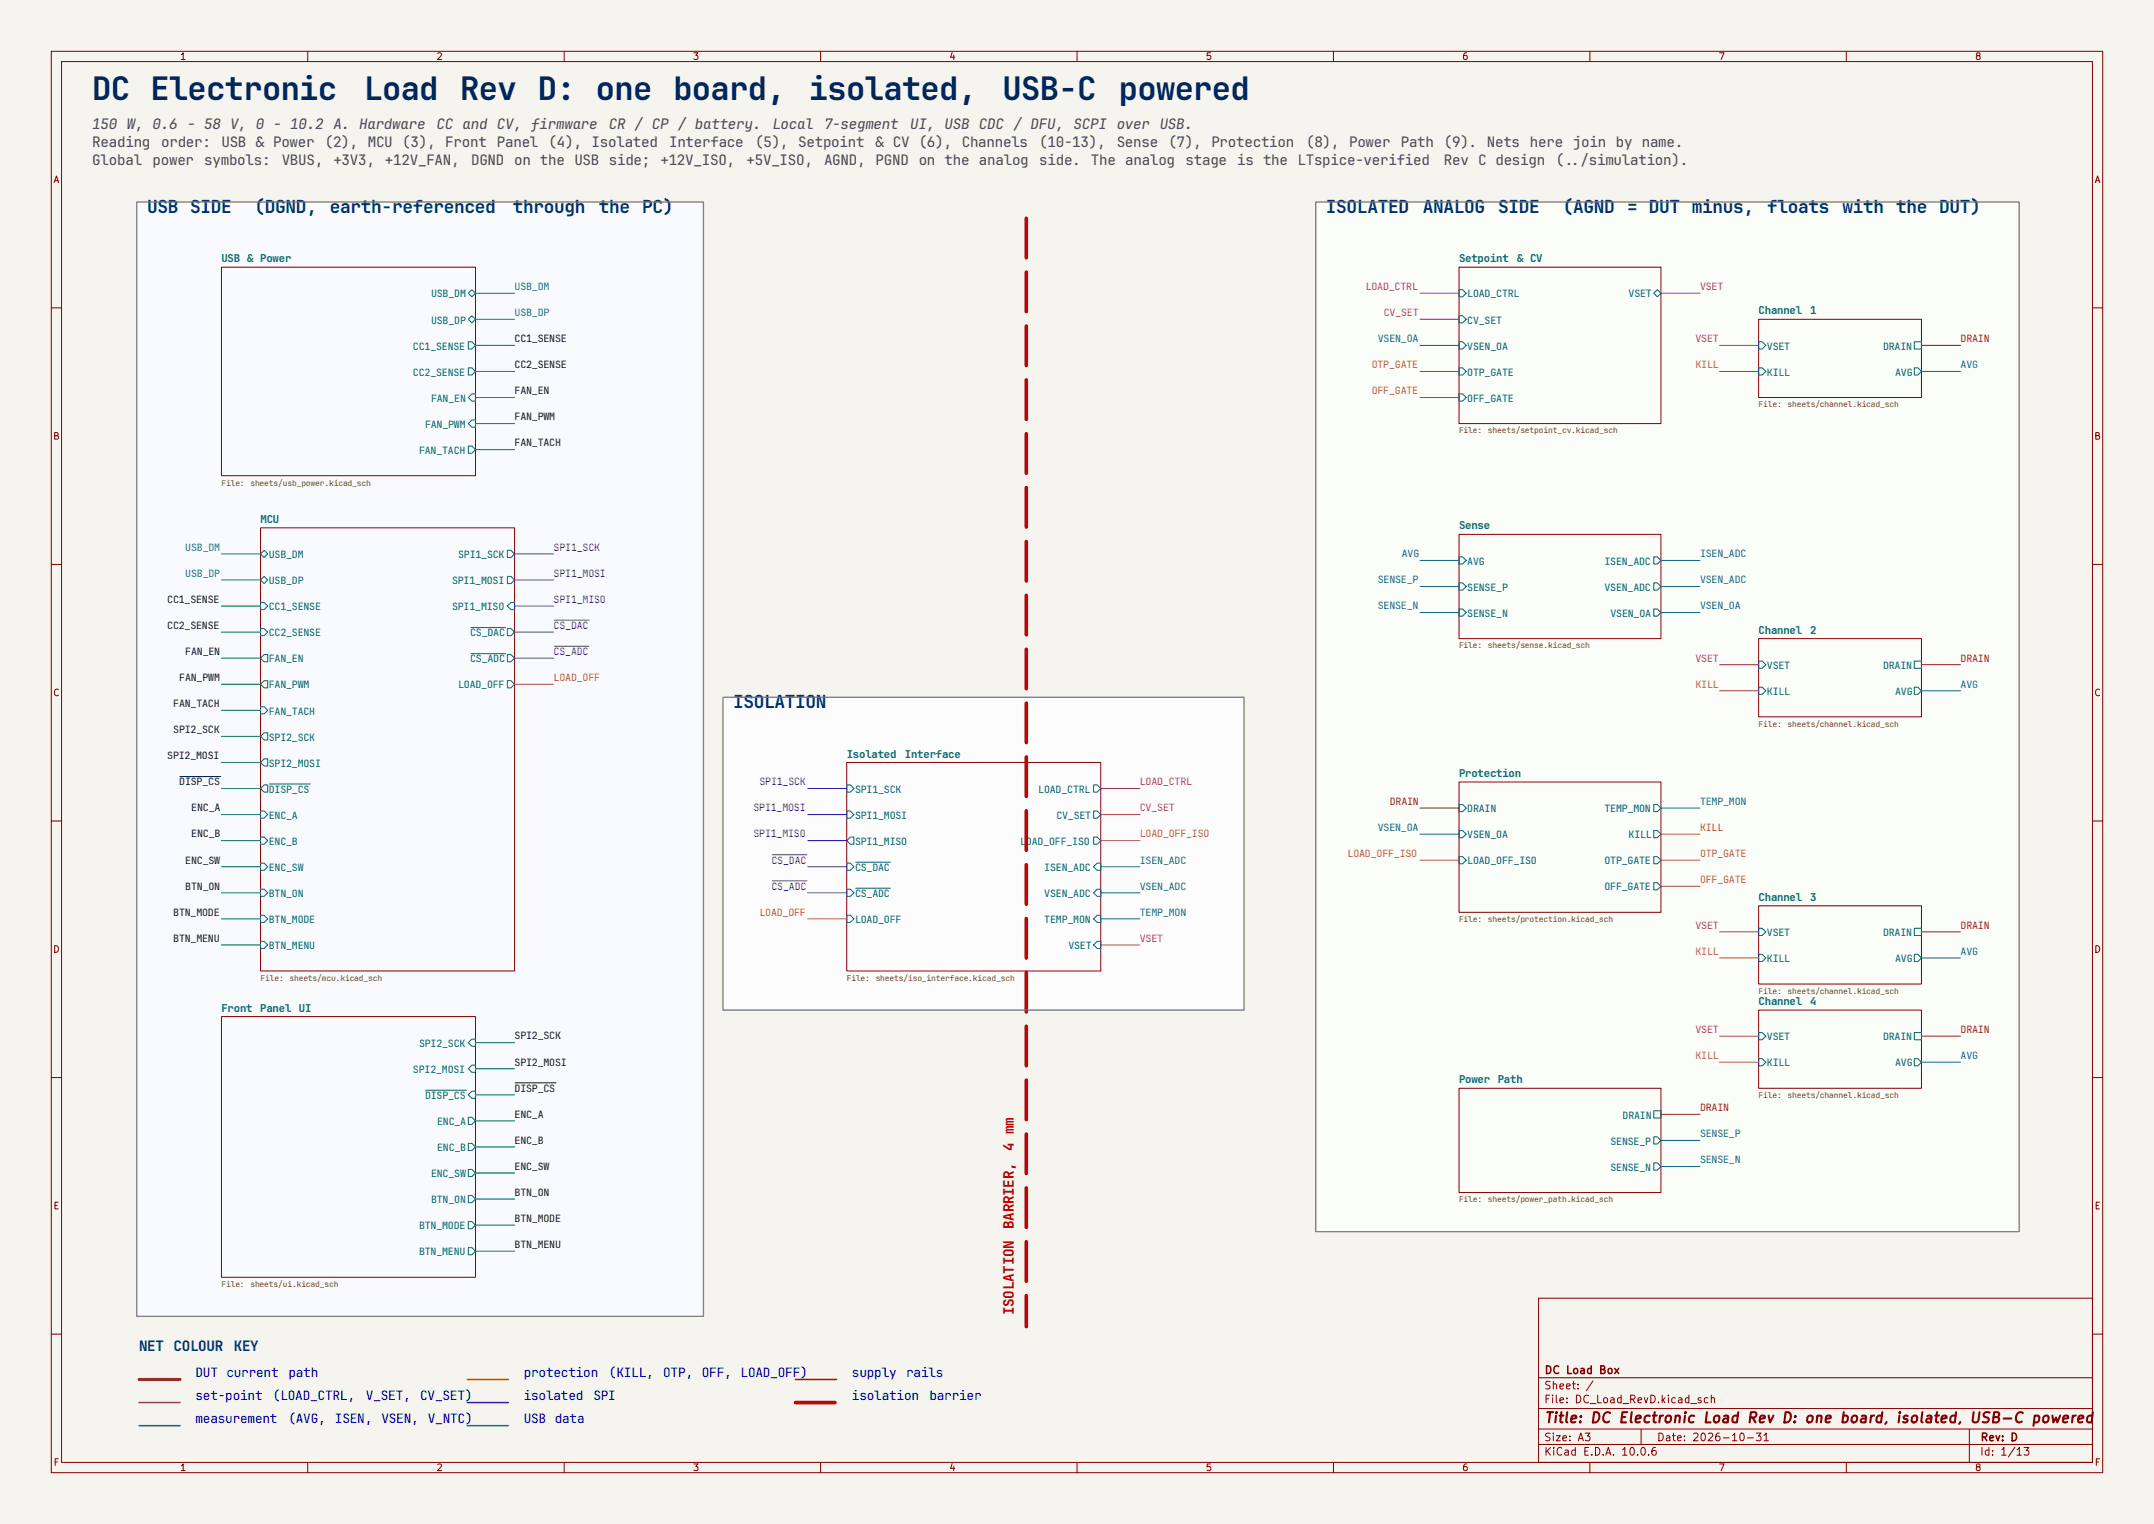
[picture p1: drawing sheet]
(kicad_sch
 (version 20260306)
 (generator "eeschema")
 (generator_version "10.0")
 (paper "A3")
 (title_block
  (title "DC Electronic Load Rev D: one board, isolated, USB-C powered")
  (date "2026-10-31")
  (rev "D")
  (company "DC Load Box"))
 (lib_symbols)
 (wire
  (pts (xy 92.71 57.15) (xy 100.33 57.15))
  (stroke (width 0) (type default) (color 0 140 140 1)))
 (wire
  (pts (xy 92.71 62.23) (xy 100.33 62.23))
  (stroke (width 0) (type default) (color 0 140 140 1)))
 (wire
  (pts (xy 92.71 67.31) (xy 100.33 67.31))
  (stroke (width 0) (type default)))
 (wire
  (pts (xy 92.71 72.39) (xy 100.33 72.39))
  (stroke (width 0) (type default)))
 (wire
  (pts (xy 92.71 77.47) (xy 100.33 77.47))
  (stroke (width 0) (type default)))
 (wire
  (pts (xy 92.71 82.55) (xy 100.33 82.55))
  (stroke (width 0) (type default)))
 (wire
  (pts (xy 92.71 87.63) (xy 100.33 87.63))
  (stroke (width 0) (type default)))
 (wire
  (pts (xy 50.8 107.95) (xy 43.18 107.95))
  (stroke (width 0) (type default) (color 0 140 140 1)))
 (wire
  (pts (xy 50.8 113.03) (xy 43.18 113.03))
  (stroke (width 0) (type default) (color 0 140 140 1)))
 (wire
  (pts (xy 50.8 118.11) (xy 43.18 118.11))
  (stroke (width 0) (type default)))
 (wire
  (pts (xy 50.8 123.19) (xy 43.18 123.19))
  (stroke (width 0) (type default)))
 (wire
  (pts (xy 50.8 128.27) (xy 43.18 128.27))
  (stroke (width 0) (type default)))
 (wire
  (pts (xy 50.8 133.35) (xy 43.18 133.35))
  (stroke (width 0) (type default)))
 (wire
  (pts (xy 50.8 138.43) (xy 43.18 138.43))
  (stroke (width 0) (type default)))
 (wire
  (pts (xy 50.8 143.51) (xy 43.18 143.51))
  (stroke (width 0) (type default)))
 (wire
  (pts (xy 50.8 148.59) (xy 43.18 148.59))
  (stroke (width 0) (type default)))
 (wire
  (pts (xy 50.8 153.67) (xy 43.18 153.67))
  (stroke (width 0) (type default)))
 (wire
  (pts (xy 50.8 158.75) (xy 43.18 158.75))
  (stroke (width 0) (type default)))
 (wire
  (pts (xy 50.8 163.83) (xy 43.18 163.83))
  (stroke (width 0) (type default)))
 (wire
  (pts (xy 50.8 168.91) (xy 43.18 168.91))
  (stroke (width 0) (type default)))
 (wire
  (pts (xy 50.8 173.99) (xy 43.18 173.99))
  (stroke (width 0) (type default)))
 (wire
  (pts (xy 50.8 179.07) (xy 43.18 179.07))
  (stroke (width 0) (type default)))
 (wire
  (pts (xy 50.8 184.15) (xy 43.18 184.15))
  (stroke (width 0) (type default)))
 (wire
  (pts (xy 100.33 107.95) (xy 107.95 107.95))
  (stroke (width 0) (type default) (color 110 0 180 1)))
 (wire
  (pts (xy 100.33 113.03) (xy 107.95 113.03))
  (stroke (width 0) (type default) (color 110 0 180 1)))
 (wire
  (pts (xy 100.33 118.11) (xy 107.95 118.11))
  (stroke (width 0) (type default) (color 110 0 180 1)))
 (wire
  (pts (xy 100.33 123.19) (xy 107.95 123.19))
  (stroke (width 0) (type default) (color 110 0 180 1)))
 (wire
  (pts (xy 100.33 128.27) (xy 107.95 128.27))
  (stroke (width 0) (type default) (color 110 0 180 1)))
 (wire
  (pts (xy 100.33 133.35) (xy 107.95 133.35))
  (stroke (width 0) (type default) (color 220 110 0 1)))
 (wire
  (pts (xy 92.71 203.2) (xy 100.33 203.2))
  (stroke (width 0) (type default)))
 (wire
  (pts (xy 92.71 208.28) (xy 100.33 208.28))
  (stroke (width 0) (type default)))
 (wire
  (pts (xy 92.71 213.36) (xy 100.33 213.36))
  (stroke (width 0) (type default)))
 (wire
  (pts (xy 92.71 218.44) (xy 100.33 218.44))
  (stroke (width 0) (type default)))
 (wire
  (pts (xy 92.71 223.52) (xy 100.33 223.52))
  (stroke (width 0) (type default)))
 (wire
  (pts (xy 92.71 228.6) (xy 100.33 228.6))
  (stroke (width 0) (type default)))
 (wire
  (pts (xy 92.71 233.68) (xy 100.33 233.68))
  (stroke (width 0) (type default)))
 (wire
  (pts (xy 92.71 238.76) (xy 100.33 238.76))
  (stroke (width 0) (type default)))
 (wire
  (pts (xy 92.71 243.84) (xy 100.33 243.84))
  (stroke (width 0) (type default)))
 (wire
  (pts (xy 165.1 153.67) (xy 157.48 153.67))
  (stroke (width 0) (type default) (color 110 0 180 1)))
 (wire
  (pts (xy 165.1 158.75) (xy 157.48 158.75))
  (stroke (width 0) (type default) (color 110 0 180 1)))
 (wire
  (pts (xy 165.1 163.83) (xy 157.48 163.83))
  (stroke (width 0) (type default) (color 110 0 180 1)))
 (wire
  (pts (xy 165.1 168.91) (xy 157.48 168.91))
  (stroke (width 0) (type default) (color 110 0 180 1)))
 (wire
  (pts (xy 165.1 173.99) (xy 157.48 173.99))
  (stroke (width 0) (type default) (color 110 0 180 1)))
 (wire
  (pts (xy 165.1 179.07) (xy 157.48 179.07))
  (stroke (width 0) (type default) (color 220 110 0 1)))
 (wire
  (pts (xy 214.63 153.67) (xy 222.25 153.67))
  (stroke (width 0) (type default) (color 170 0 170 1)))
 (wire
  (pts (xy 214.63 158.75) (xy 222.25 158.75))
  (stroke (width 0) (type default) (color 170 0 170 1)))
 (wire
  (pts (xy 214.63 163.83) (xy 222.25 163.83))
  (stroke (width 0) (type default) (color 220 110 0 1)))
 (wire
  (pts (xy 214.63 168.91) (xy 222.25 168.91))
  (stroke (width 0) (type default) (color 0 80 200 1)))
 (wire
  (pts (xy 214.63 173.99) (xy 222.25 173.99))
  (stroke (width 0) (type default) (color 0 80 200 1)))
 (wire
  (pts (xy 214.63 179.07) (xy 222.25 179.07))
  (stroke (width 0) (type default) (color 0 80 200 1)))
 (wire
  (pts (xy 214.63 184.15) (xy 222.25 184.15))
  (stroke (width 0) (type default) (color 170 0 170 1)))
 (wire
  (pts (xy 284.48 57.15) (xy 276.86 57.15))
  (stroke (width 0) (type default) (color 170 0 170 1)))
 (wire
  (pts (xy 284.48 62.23) (xy 276.86 62.23))
  (stroke (width 0) (type default) (color 170 0 170 1)))
 (wire
  (pts (xy 284.48 67.31) (xy 276.86 67.31))
  (stroke (width 0) (type default) (color 0 80 200 1)))
 (wire
  (pts (xy 284.48 72.39) (xy 276.86 72.39))
  (stroke (width 0) (type default) (color 220 110 0 1)))
 (wire
  (pts (xy 284.48 77.47) (xy 276.86 77.47))
  (stroke (width 0) (type default) (color 220 110 0 1)))
 (wire
  (pts (xy 323.85 57.15) (xy 331.47 57.15))
  (stroke (width 0) (type default) (color 170 0 170 1)))
 (wire
  (pts (xy 284.48 109.22) (xy 276.86 109.22))
  (stroke (width 0) (type default) (color 0 80 200 1)))
 (wire
  (pts (xy 284.48 114.3) (xy 276.86 114.3))
  (stroke (width 0) (type default) (color 0 80 200 1)))
 (wire
  (pts (xy 284.48 119.38) (xy 276.86 119.38))
  (stroke (width 0) (type default) (color 0 80 200 1)))
 (wire
  (pts (xy 323.85 109.22) (xy 331.47 109.22))
  (stroke (width 0) (type default) (color 0 80 200 1)))
 (wire
  (pts (xy 323.85 114.3) (xy 331.47 114.3))
  (stroke (width 0) (type default) (color 0 80 200 1)))
 (wire
  (pts (xy 323.85 119.38) (xy 331.47 119.38))
  (stroke (width 0) (type default) (color 0 80 200 1)))
 (wire
  (pts (xy 284.48 157.48) (xy 276.86 157.48))
  (stroke (width 0) (type default) (color 140 70 0 1)))
 (wire
  (pts (xy 284.48 162.56) (xy 276.86 162.56))
  (stroke (width 0) (type default) (color 0 80 200 1)))
 (wire
  (pts (xy 284.48 167.64) (xy 276.86 167.64))
  (stroke (width 0) (type default) (color 220 110 0 1)))
 (wire
  (pts (xy 323.85 157.48) (xy 331.47 157.48))
  (stroke (width 0) (type default) (color 0 80 200 1)))
 (wire
  (pts (xy 323.85 162.56) (xy 331.47 162.56))
  (stroke (width 0) (type default) (color 220 110 0 1)))
 (wire
  (pts (xy 323.85 167.64) (xy 331.47 167.64))
  (stroke (width 0) (type default) (color 220 110 0 1)))
 (wire
  (pts (xy 323.85 172.72) (xy 331.47 172.72))
  (stroke (width 0) (type default) (color 220 110 0 1)))
 (wire
  (pts (xy 323.85 217.17) (xy 331.47 217.17))
  (stroke (width 0) (type default) (color 140 70 0 1)))
 (wire
  (pts (xy 323.85 222.25) (xy 331.47 222.25))
  (stroke (width 0) (type default) (color 0 80 200 1)))
 (wire
  (pts (xy 323.85 227.33) (xy 331.47 227.33))
  (stroke (width 0) (type default) (color 0 80 200 1)))
 (wire
  (pts (xy 342.9 67.31) (xy 335.28 67.31))
  (stroke (width 0) (type default) (color 170 0 170 1)))
 (wire
  (pts (xy 342.9 72.39) (xy 335.28 72.39))
  (stroke (width 0) (type default) (color 220 110 0 1)))
 (wire
  (pts (xy 374.65 67.31) (xy 382.27 67.31))
  (stroke (width 0) (type default) (color 140 70 0 1)))
 (wire
  (pts (xy 374.65 72.39) (xy 382.27 72.39))
  (stroke (width 0) (type default) (color 0 80 200 1)))
 (wire
  (pts (xy 342.9 129.54) (xy 335.28 129.54))
  (stroke (width 0) (type default) (color 170 0 170 1)))
 (wire
  (pts (xy 342.9 134.62) (xy 335.28 134.62))
  (stroke (width 0) (type default) (color 220 110 0 1)))
 (wire
  (pts (xy 374.65 129.54) (xy 382.27 129.54))
  (stroke (width 0) (type default) (color 140 70 0 1)))
 (wire
  (pts (xy 374.65 134.62) (xy 382.27 134.62))
  (stroke (width 0) (type default) (color 0 80 200 1)))
 (wire
  (pts (xy 342.9 181.61) (xy 335.28 181.61))
  (stroke (width 0) (type default) (color 170 0 170 1)))
 (wire
  (pts (xy 342.9 186.69) (xy 335.28 186.69))
  (stroke (width 0) (type default) (color 220 110 0 1)))
 (wire
  (pts (xy 374.65 181.61) (xy 382.27 181.61))
  (stroke (width 0) (type default) (color 140 70 0 1)))
 (wire
  (pts (xy 374.65 186.69) (xy 382.27 186.69))
  (stroke (width 0) (type default) (color 0 80 200 1)))
 (wire
  (pts (xy 342.9 201.93) (xy 335.28 201.93))
  (stroke (width 0) (type default) (color 170 0 170 1)))
 (wire
  (pts (xy 342.9 207.01) (xy 335.28 207.01))
  (stroke (width 0) (type default) (color 220 110 0 1)))
 (wire
  (pts (xy 374.65 201.93) (xy 382.27 201.93))
  (stroke (width 0) (type default) (color 140 70 0 1)))
 (wire
  (pts (xy 374.65 207.01) (xy 382.27 207.01))
  (stroke (width 0) (type default) (color 0 80 200 1)))
 (polyline
  (pts (xy 200.11 42.54) (xy 200.11 258.54))
  (stroke (width 0.7) (type dash) (color 200 0 0 1)))
 (polyline
  (pts (xy 27.11 268.84) (xy 35.11 268.84))
  (stroke (width 0.6) (type solid) (color 140 70 0 1)))
 (polyline
  (pts (xy 27.11 273.34) (xy 35.11 273.34))
  (stroke (width 0.3) (type solid) (color 170 0 170 1)))
 (polyline
  (pts (xy 27.11 277.84) (xy 35.11 277.84))
  (stroke (width 0.3) (type solid) (color 0 80 200 1)))
 (polyline
  (pts (xy 91.11 268.84) (xy 99.11 268.84))
  (stroke (width 0.3) (type solid) (color 220 110 0 1)))
 (polyline
  (pts (xy 91.11 273.34) (xy 99.11 273.34))
  (stroke (width 0.3) (type solid) (color 110 0 180 1)))
 (polyline
  (pts (xy 91.11 277.84) (xy 99.11 277.84))
  (stroke (width 0.3) (type solid) (color 0 140 140 1)))
 (polyline
  (pts (xy 155.11 268.84) (xy 163.11 268.84))
  (stroke (width 0.3) (type solid) (color 190 0 0 1)))
 (polyline
  (pts (xy 155.11 273.34) (xy 163.11 273.34))
  (stroke (width 0.7) (type dash) (color 200 0 0 1)))
 (rectangle
  (start 26.67 39.37)
  (end 137.16 256.54)
  (stroke (width 0.25) (type solid) (color 120 120 120 1))
  (fill (type color) (color 235 242 252 0.35)))
 (rectangle
  (start 140.97 135.89)
  (end 242.57 196.85)
  (stroke (width 0.25) (type solid) (color 120 120 120 1))
  (fill (type color) (color 245 245 245 0.35)))
 (rectangle
  (start 256.54 39.37)
  (end 393.7 240.03)
  (stroke (width 0.25) (type solid) (color 120 120 120 1))
  (fill (type color) (color 240 250 236 0.35)))
 (text "DC Electronic Load Rev D: one board, isolated, USB-C powered"
  (exclude_from_sim no)
  (at 18.0 22.0 0)
  (effects (font
    (face "JetBrains Mono") (size 4.5 4.5)
    (bold yes) (color 0 40 90 1)) (justify left bottom)))
 (text "150 W, 0.6 - 58 V, 0 - 10.2 A. Hardware CC and CV, firmware CR / CP / battery. Local 7-segment UI, USB CDC / DFU, SCPI over USB."
  (exclude_from_sim no)
  (at 18.0 26.5 0)
  (effects (font
    (face "JetBrains Mono") (size 2.0 2.0)
    (italic yes) (color 70 70 70 1)) (justify left bottom)))
 (text "Reading order: USB & Power (2), MCU (3), Front Panel (4), Isolated Interface (5), Setpoint & CV (6), Channels (10-13), Sense (7), Protection (8), Power Path (9). Nets here join by name."
  (exclude_from_sim no)
  (at 18.0 30.0 0)
  (effects (font
    (face "JetBrains Mono") (size 2.0 2.0) (color 70 70 70 1)) (justify left bottom)))
 (text "Global power symbols: VBUS, +3V3, +12V_FAN, DGND on the USB side; +12V_ISO, +5V_ISO, AGND, PGND on the analog side. The analog stage is the LTspice-verified Rev C design (../simulation)."
  (exclude_from_sim no)
  (at 18.0 33.5 0)
  (effects (font
    (face "JetBrains Mono") (size 2.0 2.0) (color 70 70 70 1)) (justify left bottom)))
 (text "USB SIDE  (DGND, earth-referenced through the PC)"
  (exclude_from_sim no)
  (at 28.67 42.97 0)
  (effects (font
    (face "JetBrains Mono") (size 2.5 2.5)
    (bold yes) (color 0 50 120 1)) (justify left bottom)))
 (text "ISOLATION"
  (exclude_from_sim no)
  (at 142.97 139.49 0)
  (effects (font
    (face "JetBrains Mono") (size 2.5 2.5)
    (bold yes) (color 0 50 120 1)) (justify left bottom)))
 (text "ISOLATION BARRIER, 4 mm"
  (exclude_from_sim no)
  (at 198.71 256.54 90)
  (effects (font
    (face "JetBrains Mono") (size 2.0 2.0)
    (bold yes) (color 200 0 0 1)) (justify left bottom)))
 (text "ISOLATED ANALOG SIDE  (AGND = DUT minus, floats with the DUT)"
  (exclude_from_sim no)
  (at 258.54 42.97 0)
  (effects (font
    (face "JetBrains Mono") (size 2.5 2.5)
    (bold yes) (color 0 50 120 1)) (justify left bottom)))
 (text "NET COLOUR KEY"
  (exclude_from_sim no)
  (at 27.11 264.54 0)
  (effects (font
    (face "JetBrains Mono") (size 2.0 2.0)
    (bold yes) (color 0 50 120 1)) (justify left bottom)))
 (text "DUT current path"
  (exclude_from_sim no)
  (at 38.11 269.54 0)
  (effects (font
    (face "JetBrains Mono") (size 1.8 1.8)) (justify left bottom)))
 (text "set-point (LOAD_CTRL, V_SET, CV_SET)"
  (exclude_from_sim no)
  (at 38.11 274.04 0)
  (effects (font
    (face "JetBrains Mono") (size 1.8 1.8)) (justify left bottom)))
 (text "measurement (AVG, ISEN, VSEN, V_NTC)"
  (exclude_from_sim no)
  (at 38.11 278.54 0)
  (effects (font
    (face "JetBrains Mono") (size 1.8 1.8)) (justify left bottom)))
 (text "protection (KILL, OTP, OFF, LOAD_OFF)"
  (exclude_from_sim no)
  (at 102.11 269.54 0)
  (effects (font
    (face "JetBrains Mono") (size 1.8 1.8)) (justify left bottom)))
 (text "isolated SPI"
  (exclude_from_sim no)
  (at 102.11 274.04 0)
  (effects (font
    (face "JetBrains Mono") (size 1.8 1.8)) (justify left bottom)))
 (text "USB data"
  (exclude_from_sim no)
  (at 102.11 278.54 0)
  (effects (font
    (face "JetBrains Mono") (size 1.8 1.8)) (justify left bottom)))
 (text "supply rails"
  (exclude_from_sim no)
  (at 166.11 269.54 0)
  (effects (font
    (face "JetBrains Mono") (size 1.8 1.8)) (justify left bottom)))
 (text "isolation barrier"
  (exclude_from_sim no)
  (at 166.11 274.04 0)
  (effects (font
    (face "JetBrains Mono") (size 1.8 1.8)) (justify left bottom)))
 (label "USB_DM"
  (at 100.33 57.15 0)
  (effects (font
    (face "JetBrains Mono") (size 1.4 1.4) (color 0 140 140 1)) (justify left bottom)))
 (label "USB_DP"
  (at 100.33 62.23 0)
  (effects (font
    (face "JetBrains Mono") (size 1.4 1.4) (color 0 140 140 1)) (justify left bottom)))
 (label "CC1_SENSE"
  (at 100.33 67.31 0)
  (effects (font
    (face "JetBrains Mono") (size 1.4 1.4)) (justify left bottom)))
 (label "CC2_SENSE"
  (at 100.33 72.39 0)
  (effects (font
    (face "JetBrains Mono") (size 1.4 1.4)) (justify left bottom)))
 (label "FAN_EN"
  (at 100.33 77.47 0)
  (effects (font
    (face "JetBrains Mono") (size 1.4 1.4)) (justify left bottom)))
 (label "FAN_PWM"
  (at 100.33 82.55 0)
  (effects (font
    (face "JetBrains Mono") (size 1.4 1.4)) (justify left bottom)))
 (label "FAN_TACH"
  (at 100.33 87.63 0)
  (effects (font
    (face "JetBrains Mono") (size 1.4 1.4)) (justify left bottom)))
 (label "USB_DM"
  (at 43.18 107.95 180)
  (effects (font
    (face "JetBrains Mono") (size 1.4 1.4) (color 0 140 140 1)) (justify right bottom)))
 (label "USB_DP"
  (at 43.18 113.03 180)
  (effects (font
    (face "JetBrains Mono") (size 1.4 1.4) (color 0 140 140 1)) (justify right bottom)))
 (label "CC1_SENSE"
  (at 43.18 118.11 180)
  (effects (font
    (face "JetBrains Mono") (size 1.4 1.4)) (justify right bottom)))
 (label "CC2_SENSE"
  (at 43.18 123.19 180)
  (effects (font
    (face "JetBrains Mono") (size 1.4 1.4)) (justify right bottom)))
 (label "FAN_EN"
  (at 43.18 128.27 180)
  (effects (font
    (face "JetBrains Mono") (size 1.4 1.4)) (justify right bottom)))
 (label "FAN_PWM"
  (at 43.18 133.35 180)
  (effects (font
    (face "JetBrains Mono") (size 1.4 1.4)) (justify right bottom)))
 (label "FAN_TACH"
  (at 43.18 138.43 180)
  (effects (font
    (face "JetBrains Mono") (size 1.4 1.4)) (justify right bottom)))
 (label "SPI2_SCK"
  (at 43.18 143.51 180)
  (effects (font
    (face "JetBrains Mono") (size 1.4 1.4)) (justify right bottom)))
 (label "SPI2_MOSI"
  (at 43.18 148.59 180)
  (effects (font
    (face "JetBrains Mono") (size 1.4 1.4)) (justify right bottom)))
 (label "~{DISP_CS}"
  (at 43.18 153.67 180)
  (effects (font
    (face "JetBrains Mono") (size 1.4 1.4)) (justify right bottom)))
 (label "ENC_A"
  (at 43.18 158.75 180)
  (effects (font
    (face "JetBrains Mono") (size 1.4 1.4)) (justify right bottom)))
 (label "ENC_B"
  (at 43.18 163.83 180)
  (effects (font
    (face "JetBrains Mono") (size 1.4 1.4)) (justify right bottom)))
 (label "ENC_SW"
  (at 43.18 168.91 180)
  (effects (font
    (face "JetBrains Mono") (size 1.4 1.4)) (justify right bottom)))
 (label "BTN_ON"
  (at 43.18 173.99 180)
  (effects (font
    (face "JetBrains Mono") (size 1.4 1.4)) (justify right bottom)))
 (label "BTN_MODE"
  (at 43.18 179.07 180)
  (effects (font
    (face "JetBrains Mono") (size 1.4 1.4)) (justify right bottom)))
 (label "BTN_MENU"
  (at 43.18 184.15 180)
  (effects (font
    (face "JetBrains Mono") (size 1.4 1.4)) (justify right bottom)))
 (label "SPI1_SCK"
  (at 107.95 107.95 0)
  (effects (font
    (face "JetBrains Mono") (size 1.4 1.4) (color 110 0 180 1)) (justify left bottom)))
 (label "SPI1_MOSI"
  (at 107.95 113.03 0)
  (effects (font
    (face "JetBrains Mono") (size 1.4 1.4) (color 110 0 180 1)) (justify left bottom)))
 (label "SPI1_MISO"
  (at 107.95 118.11 0)
  (effects (font
    (face "JetBrains Mono") (size 1.4 1.4) (color 110 0 180 1)) (justify left bottom)))
 (label "~{CS_DAC}"
  (at 107.95 123.19 0)
  (effects (font
    (face "JetBrains Mono") (size 1.4 1.4) (color 110 0 180 1)) (justify left bottom)))
 (label "~{CS_ADC}"
  (at 107.95 128.27 0)
  (effects (font
    (face "JetBrains Mono") (size 1.4 1.4) (color 110 0 180 1)) (justify left bottom)))
 (label "LOAD_OFF"
  (at 107.95 133.35 0)
  (effects (font
    (face "JetBrains Mono") (size 1.4 1.4) (color 220 110 0 1)) (justify left bottom)))
 (label "SPI2_SCK"
  (at 100.33 203.2 0)
  (effects (font
    (face "JetBrains Mono") (size 1.4 1.4)) (justify left bottom)))
 (label "SPI2_MOSI"
  (at 100.33 208.28 0)
  (effects (font
    (face "JetBrains Mono") (size 1.4 1.4)) (justify left bottom)))
 (label "~{DISP_CS}"
  (at 100.33 213.36 0)
  (effects (font
    (face "JetBrains Mono") (size 1.4 1.4)) (justify left bottom)))
 (label "ENC_A"
  (at 100.33 218.44 0)
  (effects (font
    (face "JetBrains Mono") (size 1.4 1.4)) (justify left bottom)))
 (label "ENC_B"
  (at 100.33 223.52 0)
  (effects (font
    (face "JetBrains Mono") (size 1.4 1.4)) (justify left bottom)))
 (label "ENC_SW"
  (at 100.33 228.6 0)
  (effects (font
    (face "JetBrains Mono") (size 1.4 1.4)) (justify left bottom)))
 (label "BTN_ON"
  (at 100.33 233.68 0)
  (effects (font
    (face "JetBrains Mono") (size 1.4 1.4)) (justify left bottom)))
 (label "BTN_MODE"
  (at 100.33 238.76 0)
  (effects (font
    (face "JetBrains Mono") (size 1.4 1.4)) (justify left bottom)))
 (label "BTN_MENU"
  (at 100.33 243.84 0)
  (effects (font
    (face "JetBrains Mono") (size 1.4 1.4)) (justify left bottom)))
 (label "SPI1_SCK"
  (at 157.48 153.67 180)
  (effects (font
    (face "JetBrains Mono") (size 1.4 1.4) (color 110 0 180 1)) (justify right bottom)))
 (label "SPI1_MOSI"
  (at 157.48 158.75 180)
  (effects (font
    (face "JetBrains Mono") (size 1.4 1.4) (color 110 0 180 1)) (justify right bottom)))
 (label "SPI1_MISO"
  (at 157.48 163.83 180)
  (effects (font
    (face "JetBrains Mono") (size 1.4 1.4) (color 110 0 180 1)) (justify right bottom)))
 (label "~{CS_DAC}"
  (at 157.48 168.91 180)
  (effects (font
    (face "JetBrains Mono") (size 1.4 1.4) (color 110 0 180 1)) (justify right bottom)))
 (label "~{CS_ADC}"
  (at 157.48 173.99 180)
  (effects (font
    (face "JetBrains Mono") (size 1.4 1.4) (color 110 0 180 1)) (justify right bottom)))
 (label "LOAD_OFF"
  (at 157.48 179.07 180)
  (effects (font
    (face "JetBrains Mono") (size 1.4 1.4) (color 220 110 0 1)) (justify right bottom)))
 (label "LOAD_CTRL"
  (at 222.25 153.67 0)
  (effects (font
    (face "JetBrains Mono") (size 1.4 1.4) (color 170 0 170 1)) (justify left bottom)))
 (label "CV_SET"
  (at 222.25 158.75 0)
  (effects (font
    (face "JetBrains Mono") (size 1.4 1.4) (color 170 0 170 1)) (justify left bottom)))
 (label "LOAD_OFF_ISO"
  (at 222.25 163.83 0)
  (effects (font
    (face "JetBrains Mono") (size 1.4 1.4) (color 220 110 0 1)) (justify left bottom)))
 (label "ISEN_ADC"
  (at 222.25 168.91 0)
  (effects (font
    (face "JetBrains Mono") (size 1.4 1.4) (color 0 80 200 1)) (justify left bottom)))
 (label "VSEN_ADC"
  (at 222.25 173.99 0)
  (effects (font
    (face "JetBrains Mono") (size 1.4 1.4) (color 0 80 200 1)) (justify left bottom)))
 (label "TEMP_MON"
  (at 222.25 179.07 0)
  (effects (font
    (face "JetBrains Mono") (size 1.4 1.4) (color 0 80 200 1)) (justify left bottom)))
 (label "VSET"
  (at 222.25 184.15 0)
  (effects (font
    (face "JetBrains Mono") (size 1.4 1.4) (color 170 0 170 1)) (justify left bottom)))
 (label "LOAD_CTRL"
  (at 276.86 57.15 180)
  (effects (font
    (face "JetBrains Mono") (size 1.4 1.4) (color 170 0 170 1)) (justify right bottom)))
 (label "CV_SET"
  (at 276.86 62.23 180)
  (effects (font
    (face "JetBrains Mono") (size 1.4 1.4) (color 170 0 170 1)) (justify right bottom)))
 (label "VSEN_OA"
  (at 276.86 67.31 180)
  (effects (font
    (face "JetBrains Mono") (size 1.4 1.4) (color 0 80 200 1)) (justify right bottom)))
 (label "OTP_GATE"
  (at 276.86 72.39 180)
  (effects (font
    (face "JetBrains Mono") (size 1.4 1.4) (color 220 110 0 1)) (justify right bottom)))
 (label "OFF_GATE"
  (at 276.86 77.47 180)
  (effects (font
    (face "JetBrains Mono") (size 1.4 1.4) (color 220 110 0 1)) (justify right bottom)))
 (label "VSET"
  (at 331.47 57.15 0)
  (effects (font
    (face "JetBrains Mono") (size 1.4 1.4) (color 170 0 170 1)) (justify left bottom)))
 (label "AVG"
  (at 276.86 109.22 180)
  (effects (font
    (face "JetBrains Mono") (size 1.4 1.4) (color 0 80 200 1)) (justify right bottom)))
 (label "SENSE_P"
  (at 276.86 114.3 180)
  (effects (font
    (face "JetBrains Mono") (size 1.4 1.4) (color 0 80 200 1)) (justify right bottom)))
 (label "SENSE_N"
  (at 276.86 119.38 180)
  (effects (font
    (face "JetBrains Mono") (size 1.4 1.4) (color 0 80 200 1)) (justify right bottom)))
 (label "ISEN_ADC"
  (at 331.47 109.22 0)
  (effects (font
    (face "JetBrains Mono") (size 1.4 1.4) (color 0 80 200 1)) (justify left bottom)))
 (label "VSEN_ADC"
  (at 331.47 114.3 0)
  (effects (font
    (face "JetBrains Mono") (size 1.4 1.4) (color 0 80 200 1)) (justify left bottom)))
 (label "VSEN_OA"
  (at 331.47 119.38 0)
  (effects (font
    (face "JetBrains Mono") (size 1.4 1.4) (color 0 80 200 1)) (justify left bottom)))
 (label "DRAIN"
  (at 276.86 157.48 180)
  (effects (font
    (face "JetBrains Mono") (size 1.4 1.4) (color 140 70 0 1)) (justify right bottom)))
 (label "VSEN_OA"
  (at 276.86 162.56 180)
  (effects (font
    (face "JetBrains Mono") (size 1.4 1.4) (color 0 80 200 1)) (justify right bottom)))
 (label "LOAD_OFF_ISO"
  (at 276.86 167.64 180)
  (effects (font
    (face "JetBrains Mono") (size 1.4 1.4) (color 220 110 0 1)) (justify right bottom)))
 (label "TEMP_MON"
  (at 331.47 157.48 0)
  (effects (font
    (face "JetBrains Mono") (size 1.4 1.4) (color 0 80 200 1)) (justify left bottom)))
 (label "KILL"
  (at 331.47 162.56 0)
  (effects (font
    (face "JetBrains Mono") (size 1.4 1.4) (color 220 110 0 1)) (justify left bottom)))
 (label "OTP_GATE"
  (at 331.47 167.64 0)
  (effects (font
    (face "JetBrains Mono") (size 1.4 1.4) (color 220 110 0 1)) (justify left bottom)))
 (label "OFF_GATE"
  (at 331.47 172.72 0)
  (effects (font
    (face "JetBrains Mono") (size 1.4 1.4) (color 220 110 0 1)) (justify left bottom)))
 (label "DRAIN"
  (at 331.47 217.17 0)
  (effects (font
    (face "JetBrains Mono") (size 1.4 1.4) (color 140 70 0 1)) (justify left bottom)))
 (label "SENSE_P"
  (at 331.47 222.25 0)
  (effects (font
    (face "JetBrains Mono") (size 1.4 1.4) (color 0 80 200 1)) (justify left bottom)))
 (label "SENSE_N"
  (at 331.47 227.33 0)
  (effects (font
    (face "JetBrains Mono") (size 1.4 1.4) (color 0 80 200 1)) (justify left bottom)))
 (label "VSET"
  (at 335.28 67.31 180)
  (effects (font
    (face "JetBrains Mono") (size 1.4 1.4) (color 170 0 170 1)) (justify right bottom)))
 (label "KILL"
  (at 335.28 72.39 180)
  (effects (font
    (face "JetBrains Mono") (size 1.4 1.4) (color 220 110 0 1)) (justify right bottom)))
 (label "DRAIN"
  (at 382.27 67.31 0)
  (effects (font
    (face "JetBrains Mono") (size 1.4 1.4) (color 140 70 0 1)) (justify left bottom)))
 (label "AVG"
  (at 382.27 72.39 0)
  (effects (font
    (face "JetBrains Mono") (size 1.4 1.4) (color 0 80 200 1)) (justify left bottom)))
 (label "VSET"
  (at 335.28 129.54 180)
  (effects (font
    (face "JetBrains Mono") (size 1.4 1.4) (color 170 0 170 1)) (justify right bottom)))
 (label "KILL"
  (at 335.28 134.62 180)
  (effects (font
    (face "JetBrains Mono") (size 1.4 1.4) (color 220 110 0 1)) (justify right bottom)))
 (label "DRAIN"
  (at 382.27 129.54 0)
  (effects (font
    (face "JetBrains Mono") (size 1.4 1.4) (color 140 70 0 1)) (justify left bottom)))
 (label "AVG"
  (at 382.27 134.62 0)
  (effects (font
    (face "JetBrains Mono") (size 1.4 1.4) (color 0 80 200 1)) (justify left bottom)))
 (label "VSET"
  (at 335.28 181.61 180)
  (effects (font
    (face "JetBrains Mono") (size 1.4 1.4) (color 170 0 170 1)) (justify right bottom)))
 (label "KILL"
  (at 335.28 186.69 180)
  (effects (font
    (face "JetBrains Mono") (size 1.4 1.4) (color 220 110 0 1)) (justify right bottom)))
 (label "DRAIN"
  (at 382.27 181.61 0)
  (effects (font
    (face "JetBrains Mono") (size 1.4 1.4) (color 140 70 0 1)) (justify left bottom)))
 (label "AVG"
  (at 382.27 186.69 0)
  (effects (font
    (face "JetBrains Mono") (size 1.4 1.4) (color 0 80 200 1)) (justify left bottom)))
 (label "VSET"
  (at 335.28 201.93 180)
  (effects (font
    (face "JetBrains Mono") (size 1.4 1.4) (color 170 0 170 1)) (justify right bottom)))
 (label "KILL"
  (at 335.28 207.01 180)
  (effects (font
    (face "JetBrains Mono") (size 1.4 1.4) (color 220 110 0 1)) (justify right bottom)))
 (label "DRAIN"
  (at 382.27 201.93 0)
  (effects (font
    (face "JetBrains Mono") (size 1.4 1.4) (color 140 70 0 1)) (justify left bottom)))
 (label "AVG"
  (at 382.27 207.01 0)
  (effects (font
    (face "JetBrains Mono") (size 1.4 1.4) (color 0 80 200 1)) (justify left bottom)))
 (sheet
  (at 43.18 52.07)
  (size 49.53 40.64)
  (exclude_from_sim no)
  (in_bom yes)
  (on_board yes)
  (dnp no)
  (stroke (width 0.1524) (type solid))
  (fill (color 0 0 0 0.0))
  (property "Sheetname" "USB & Power" (at 43.18 51.37 0) (effects (font
    (face "JetBrains Mono") (size 1.5 1.5)
    (bold yes)) (justify left bottom)))
  (property "Sheetfile" "sheets/usb_power.kicad_sch" (at 43.18 93.31 0) (effects (font
    (face "JetBrains Mono") (size 1.1199999999999999 1.1199999999999999)) (justify left top)))
  (pin "USB_DM" bidirectional (at 92.71 57.15 0) (effects (font
    (face "JetBrains Mono") (size 1.4 1.4)) (justify right)))
  (pin "USB_DP" bidirectional (at 92.71 62.23 0) (effects (font
    (face "JetBrains Mono") (size 1.4 1.4)) (justify right)))
  (pin "CC1_SENSE" output (at 92.71 67.31 0) (effects (font
    (face "JetBrains Mono") (size 1.4 1.4)) (justify right)))
  (pin "CC2_SENSE" output (at 92.71 72.39 0) (effects (font
    (face "JetBrains Mono") (size 1.4 1.4)) (justify right)))
  (pin "FAN_EN" input (at 92.71 77.47 0) (effects (font
    (face "JetBrains Mono") (size 1.4 1.4)) (justify right)))
  (pin "FAN_PWM" input (at 92.71 82.55 0) (effects (font
    (face "JetBrains Mono") (size 1.4 1.4)) (justify right)))
  (pin "FAN_TACH" output (at 92.71 87.63 0) (effects (font
    (face "JetBrains Mono") (size 1.4 1.4)) (justify right))))
 (sheet
  (at 50.8 102.87)
  (size 49.53 86.36)
  (exclude_from_sim no)
  (in_bom yes)
  (on_board yes)
  (dnp no)
  (stroke (width 0.1524) (type solid))
  (fill (color 0 0 0 0.0))
  (property "Sheetname" "MCU" (at 50.8 102.17 0) (effects (font
    (face "JetBrains Mono") (size 1.5 1.5)
    (bold yes)) (justify left bottom)))
  (property "Sheetfile" "sheets/mcu.kicad_sch" (at 50.8 189.83 0) (effects (font
    (face "JetBrains Mono") (size 1.1199999999999999 1.1199999999999999)) (justify left top)))
  (pin "USB_DM" bidirectional (at 50.8 107.95 180) (effects (font
    (face "JetBrains Mono") (size 1.4 1.4)) (justify left)))
  (pin "USB_DP" bidirectional (at 50.8 113.03 180) (effects (font
    (face "JetBrains Mono") (size 1.4 1.4)) (justify left)))
  (pin "CC1_SENSE" input (at 50.8 118.11 180) (effects (font
    (face "JetBrains Mono") (size 1.4 1.4)) (justify left)))
  (pin "CC2_SENSE" input (at 50.8 123.19 180) (effects (font
    (face "JetBrains Mono") (size 1.4 1.4)) (justify left)))
  (pin "FAN_EN" output (at 50.8 128.27 180) (effects (font
    (face "JetBrains Mono") (size 1.4 1.4)) (justify left)))
  (pin "FAN_PWM" output (at 50.8 133.35 180) (effects (font
    (face "JetBrains Mono") (size 1.4 1.4)) (justify left)))
  (pin "FAN_TACH" input (at 50.8 138.43 180) (effects (font
    (face "JetBrains Mono") (size 1.4 1.4)) (justify left)))
  (pin "SPI2_SCK" output (at 50.8 143.51 180) (effects (font
    (face "JetBrains Mono") (size 1.4 1.4)) (justify left)))
  (pin "SPI2_MOSI" output (at 50.8 148.59 180) (effects (font
    (face "JetBrains Mono") (size 1.4 1.4)) (justify left)))
  (pin "~{DISP_CS}" output (at 50.8 153.67 180) (effects (font
    (face "JetBrains Mono") (size 1.4 1.4)) (justify left)))
  (pin "ENC_A" input (at 50.8 158.75 180) (effects (font
    (face "JetBrains Mono") (size 1.4 1.4)) (justify left)))
  (pin "ENC_B" input (at 50.8 163.83 180) (effects (font
    (face "JetBrains Mono") (size 1.4 1.4)) (justify left)))
  (pin "ENC_SW" input (at 50.8 168.91 180) (effects (font
    (face "JetBrains Mono") (size 1.4 1.4)) (justify left)))
  (pin "BTN_ON" input (at 50.8 173.99 180) (effects (font
    (face "JetBrains Mono") (size 1.4 1.4)) (justify left)))
  (pin "BTN_MODE" input (at 50.8 179.07 180) (effects (font
    (face "JetBrains Mono") (size 1.4 1.4)) (justify left)))
  (pin "BTN_MENU" input (at 50.8 184.15 180) (effects (font
    (face "JetBrains Mono") (size 1.4 1.4)) (justify left)))
  (pin "SPI1_SCK" output (at 100.33 107.95 0) (effects (font
    (face "JetBrains Mono") (size 1.4 1.4)) (justify right)))
  (pin "SPI1_MOSI" output (at 100.33 113.03 0) (effects (font
    (face "JetBrains Mono") (size 1.4 1.4)) (justify right)))
  (pin "SPI1_MISO" input (at 100.33 118.11 0) (effects (font
    (face "JetBrains Mono") (size 1.4 1.4)) (justify right)))
  (pin "~{CS_DAC}" output (at 100.33 123.19 0) (effects (font
    (face "JetBrains Mono") (size 1.4 1.4)) (justify right)))
  (pin "~{CS_ADC}" output (at 100.33 128.27 0) (effects (font
    (face "JetBrains Mono") (size 1.4 1.4)) (justify right)))
  (pin "LOAD_OFF" output (at 100.33 133.35 0) (effects (font
    (face "JetBrains Mono") (size 1.4 1.4)) (justify right))))
 (sheet
  (at 43.18 198.12)
  (size 49.53 50.8)
  (exclude_from_sim no)
  (in_bom yes)
  (on_board yes)
  (dnp no)
  (stroke (width 0.1524) (type solid))
  (fill (color 0 0 0 0.0))
  (property "Sheetname" "Front Panel UI" (at 43.18 197.42 0) (effects (font
    (face "JetBrains Mono") (size 1.5 1.5)
    (bold yes)) (justify left bottom)))
  (property "Sheetfile" "sheets/ui.kicad_sch" (at 43.18 249.52 0) (effects (font
    (face "JetBrains Mono") (size 1.1199999999999999 1.1199999999999999)) (justify left top)))
  (pin "SPI2_SCK" input (at 92.71 203.2 0) (effects (font
    (face "JetBrains Mono") (size 1.4 1.4)) (justify right)))
  (pin "SPI2_MOSI" input (at 92.71 208.28 0) (effects (font
    (face "JetBrains Mono") (size 1.4 1.4)) (justify right)))
  (pin "~{DISP_CS}" input (at 92.71 213.36 0) (effects (font
    (face "JetBrains Mono") (size 1.4 1.4)) (justify right)))
  (pin "ENC_A" output (at 92.71 218.44 0) (effects (font
    (face "JetBrains Mono") (size 1.4 1.4)) (justify right)))
  (pin "ENC_B" output (at 92.71 223.52 0) (effects (font
    (face "JetBrains Mono") (size 1.4 1.4)) (justify right)))
  (pin "ENC_SW" output (at 92.71 228.6 0) (effects (font
    (face "JetBrains Mono") (size 1.4 1.4)) (justify right)))
  (pin "BTN_ON" output (at 92.71 233.68 0) (effects (font
    (face "JetBrains Mono") (size 1.4 1.4)) (justify right)))
  (pin "BTN_MODE" output (at 92.71 238.76 0) (effects (font
    (face "JetBrains Mono") (size 1.4 1.4)) (justify right)))
  (pin "BTN_MENU" output (at 92.71 243.84 0) (effects (font
    (face "JetBrains Mono") (size 1.4 1.4)) (justify right))))
 (sheet
  (at 165.1 148.59)
  (size 49.53 40.64)
  (exclude_from_sim no)
  (in_bom yes)
  (on_board yes)
  (dnp no)
  (stroke (width 0.1524) (type solid))
  (fill (color 0 0 0 0.0))
  (property "Sheetname" "Isolated Interface" (at 165.1 147.89 0) (effects (font
    (face "JetBrains Mono") (size 1.5 1.5)
    (bold yes)) (justify left bottom)))
  (property "Sheetfile" "sheets/iso_interface.kicad_sch" (at 165.1 189.83 0) (effects (font
    (face "JetBrains Mono") (size 1.1199999999999999 1.1199999999999999)) (justify left top)))
  (pin "SPI1_SCK" input (at 165.1 153.67 180) (effects (font
    (face "JetBrains Mono") (size 1.4 1.4)) (justify left)))
  (pin "SPI1_MOSI" input (at 165.1 158.75 180) (effects (font
    (face "JetBrains Mono") (size 1.4 1.4)) (justify left)))
  (pin "SPI1_MISO" output (at 165.1 163.83 180) (effects (font
    (face "JetBrains Mono") (size 1.4 1.4)) (justify left)))
  (pin "~{CS_DAC}" input (at 165.1 168.91 180) (effects (font
    (face "JetBrains Mono") (size 1.4 1.4)) (justify left)))
  (pin "~{CS_ADC}" input (at 165.1 173.99 180) (effects (font
    (face "JetBrains Mono") (size 1.4 1.4)) (justify left)))
  (pin "LOAD_OFF" input (at 165.1 179.07 180) (effects (font
    (face "JetBrains Mono") (size 1.4 1.4)) (justify left)))
  (pin "LOAD_CTRL" output (at 214.63 153.67 0) (effects (font
    (face "JetBrains Mono") (size 1.4 1.4)) (justify right)))
  (pin "CV_SET" output (at 214.63 158.75 0) (effects (font
    (face "JetBrains Mono") (size 1.4 1.4)) (justify right)))
  (pin "LOAD_OFF_ISO" output (at 214.63 163.83 0) (effects (font
    (face "JetBrains Mono") (size 1.4 1.4)) (justify right)))
  (pin "ISEN_ADC" input (at 214.63 168.91 0) (effects (font
    (face "JetBrains Mono") (size 1.4 1.4)) (justify right)))
  (pin "VSEN_ADC" input (at 214.63 173.99 0) (effects (font
    (face "JetBrains Mono") (size 1.4 1.4)) (justify right)))
  (pin "TEMP_MON" input (at 214.63 179.07 0) (effects (font
    (face "JetBrains Mono") (size 1.4 1.4)) (justify right)))
  (pin "VSET" input (at 214.63 184.15 0) (effects (font
    (face "JetBrains Mono") (size 1.4 1.4)) (justify right))))
 (sheet
  (at 284.48 52.07)
  (size 39.37 30.48)
  (exclude_from_sim no)
  (in_bom yes)
  (on_board yes)
  (dnp no)
  (stroke (width 0.1524) (type solid))
  (fill (color 0 0 0 0.0))
  (property "Sheetname" "Setpoint & CV" (at 284.48 51.37 0) (effects (font
    (face "JetBrains Mono") (size 1.5 1.5)
    (bold yes)) (justify left bottom)))
  (property "Sheetfile" "sheets/setpoint_cv.kicad_sch" (at 284.48 83.15 0) (effects (font
    (face "JetBrains Mono") (size 1.1199999999999999 1.1199999999999999)) (justify left top)))
  (pin "LOAD_CTRL" input (at 284.48 57.15 180) (effects (font
    (face "JetBrains Mono") (size 1.4 1.4)) (justify left)))
  (pin "CV_SET" input (at 284.48 62.23 180) (effects (font
    (face "JetBrains Mono") (size 1.4 1.4)) (justify left)))
  (pin "VSEN_OA" input (at 284.48 67.31 180) (effects (font
    (face "JetBrains Mono") (size 1.4 1.4)) (justify left)))
  (pin "OTP_GATE" input (at 284.48 72.39 180) (effects (font
    (face "JetBrains Mono") (size 1.4 1.4)) (justify left)))
  (pin "OFF_GATE" input (at 284.48 77.47 180) (effects (font
    (face "JetBrains Mono") (size 1.4 1.4)) (justify left)))
  (pin "VSET" bidirectional (at 323.85 57.15 0) (effects (font
    (face "JetBrains Mono") (size 1.4 1.4)) (justify right))))
 (sheet
  (at 284.48 104.14)
  (size 39.37 20.32)
  (exclude_from_sim no)
  (in_bom yes)
  (on_board yes)
  (dnp no)
  (stroke (width 0.1524) (type solid))
  (fill (color 0 0 0 0.0))
  (property "Sheetname" "Sense" (at 284.48 103.44 0) (effects (font
    (face "JetBrains Mono") (size 1.5 1.5)
    (bold yes)) (justify left bottom)))
  (property "Sheetfile" "sheets/sense.kicad_sch" (at 284.48 125.06 0) (effects (font
    (face "JetBrains Mono") (size 1.1199999999999999 1.1199999999999999)) (justify left top)))
  (pin "AVG" input (at 284.48 109.22 180) (effects (font
    (face "JetBrains Mono") (size 1.4 1.4)) (justify left)))
  (pin "SENSE_P" input (at 284.48 114.3 180) (effects (font
    (face "JetBrains Mono") (size 1.4 1.4)) (justify left)))
  (pin "SENSE_N" input (at 284.48 119.38 180) (effects (font
    (face "JetBrains Mono") (size 1.4 1.4)) (justify left)))
  (pin "ISEN_ADC" output (at 323.85 109.22 0) (effects (font
    (face "JetBrains Mono") (size 1.4 1.4)) (justify right)))
  (pin "VSEN_ADC" output (at 323.85 114.3 0) (effects (font
    (face "JetBrains Mono") (size 1.4 1.4)) (justify right)))
  (pin "VSEN_OA" output (at 323.85 119.38 0) (effects (font
    (face "JetBrains Mono") (size 1.4 1.4)) (justify right))))
 (sheet
  (at 284.48 152.4)
  (size 39.37 25.4)
  (exclude_from_sim no)
  (in_bom yes)
  (on_board yes)
  (dnp no)
  (stroke (width 0.1524) (type solid))
  (fill (color 0 0 0 0.0))
  (property "Sheetname" "Protection" (at 284.48 151.7 0) (effects (font
    (face "JetBrains Mono") (size 1.5 1.5)
    (bold yes)) (justify left bottom)))
  (property "Sheetfile" "sheets/protection.kicad_sch" (at 284.48 178.4 0) (effects (font
    (face "JetBrains Mono") (size 1.1199999999999999 1.1199999999999999)) (justify left top)))
  (pin "DRAIN" input (at 284.48 157.48 180) (effects (font
    (face "JetBrains Mono") (size 1.4 1.4)) (justify left)))
  (pin "VSEN_OA" input (at 284.48 162.56 180) (effects (font
    (face "JetBrains Mono") (size 1.4 1.4)) (justify left)))
  (pin "LOAD_OFF_ISO" input (at 284.48 167.64 180) (effects (font
    (face "JetBrains Mono") (size 1.4 1.4)) (justify left)))
  (pin "TEMP_MON" output (at 323.85 157.48 0) (effects (font
    (face "JetBrains Mono") (size 1.4 1.4)) (justify right)))
  (pin "KILL" output (at 323.85 162.56 0) (effects (font
    (face "JetBrains Mono") (size 1.4 1.4)) (justify right)))
  (pin "OTP_GATE" output (at 323.85 167.64 0) (effects (font
    (face "JetBrains Mono") (size 1.4 1.4)) (justify right)))
  (pin "OFF_GATE" output (at 323.85 172.72 0) (effects (font
    (face "JetBrains Mono") (size 1.4 1.4)) (justify right))))
 (sheet
  (at 284.48 212.09)
  (size 39.37 20.32)
  (exclude_from_sim no)
  (in_bom yes)
  (on_board yes)
  (dnp no)
  (stroke (width 0.1524) (type solid))
  (fill (color 0 0 0 0.0))
  (property "Sheetname" "Power Path" (at 284.48 211.39 0) (effects (font
    (face "JetBrains Mono") (size 1.5 1.5)
    (bold yes)) (justify left bottom)))
  (property "Sheetfile" "sheets/power_path.kicad_sch" (at 284.48 233.01 0) (effects (font
    (face "JetBrains Mono") (size 1.1199999999999999 1.1199999999999999)) (justify left top)))
  (pin "DRAIN" passive (at 323.85 217.17 0) (effects (font
    (face "JetBrains Mono") (size 1.4 1.4)) (justify right)))
  (pin "SENSE_P" output (at 323.85 222.25 0) (effects (font
    (face "JetBrains Mono") (size 1.4 1.4)) (justify right)))
  (pin "SENSE_N" output (at 323.85 227.33 0) (effects (font
    (face "JetBrains Mono") (size 1.4 1.4)) (justify right))))
 (sheet
  (at 342.9 62.23)
  (size 31.75 15.24)
  (exclude_from_sim no)
  (in_bom yes)
  (on_board yes)
  (dnp no)
  (stroke (width 0.1524) (type solid))
  (fill (color 0 0 0 0.0))
  (property "Sheetname" "Channel 1" (at 342.9 61.53 0) (effects (font
    (face "JetBrains Mono") (size 1.5 1.5)
    (bold yes)) (justify left bottom)))
  (property "Sheetfile" "sheets/channel.kicad_sch" (at 342.9 78.07 0) (effects (font
    (face "JetBrains Mono") (size 1.1199999999999999 1.1199999999999999)) (justify left top)))
  (pin "VSET" input (at 342.9 67.31 180) (effects (font
    (face "JetBrains Mono") (size 1.4 1.4)) (justify left)))
  (pin "KILL" input (at 342.9 72.39 180) (effects (font
    (face "JetBrains Mono") (size 1.4 1.4)) (justify left)))
  (pin "DRAIN" passive (at 374.65 67.31 0) (effects (font
    (face "JetBrains Mono") (size 1.4 1.4)) (justify right)))
  (pin "AVG" output (at 374.65 72.39 0) (effects (font
    (face "JetBrains Mono") (size 1.4 1.4)) (justify right))))
 (sheet
  (at 342.9 124.46)
  (size 31.75 15.24)
  (exclude_from_sim no)
  (in_bom yes)
  (on_board yes)
  (dnp no)
  (stroke (width 0.1524) (type solid))
  (fill (color 0 0 0 0.0))
  (property "Sheetname" "Channel 2" (at 342.9 123.76 0) (effects (font
    (face "JetBrains Mono") (size 1.5 1.5)
    (bold yes)) (justify left bottom)))
  (property "Sheetfile" "sheets/channel.kicad_sch" (at 342.9 140.3 0) (effects (font
    (face "JetBrains Mono") (size 1.1199999999999999 1.1199999999999999)) (justify left top)))
  (pin "VSET" input (at 342.9 129.54 180) (effects (font
    (face "JetBrains Mono") (size 1.4 1.4)) (justify left)))
  (pin "KILL" input (at 342.9 134.62 180) (effects (font
    (face "JetBrains Mono") (size 1.4 1.4)) (justify left)))
  (pin "DRAIN" passive (at 374.65 129.54 0) (effects (font
    (face "JetBrains Mono") (size 1.4 1.4)) (justify right)))
  (pin "AVG" output (at 374.65 134.62 0) (effects (font
    (face "JetBrains Mono") (size 1.4 1.4)) (justify right))))
 (sheet
  (at 342.9 176.53)
  (size 31.75 15.24)
  (exclude_from_sim no)
  (in_bom yes)
  (on_board yes)
  (dnp no)
  (stroke (width 0.1524) (type solid))
  (fill (color 0 0 0 0.0))
  (property "Sheetname" "Channel 3" (at 342.9 175.83 0) (effects (font
    (face "JetBrains Mono") (size 1.5 1.5)
    (bold yes)) (justify left bottom)))
  (property "Sheetfile" "sheets/channel.kicad_sch" (at 342.9 192.37 0) (effects (font
    (face "JetBrains Mono") (size 1.1199999999999999 1.1199999999999999)) (justify left top)))
  (pin "VSET" input (at 342.9 181.61 180) (effects (font
    (face "JetBrains Mono") (size 1.4 1.4)) (justify left)))
  (pin "KILL" input (at 342.9 186.69 180) (effects (font
    (face "JetBrains Mono") (size 1.4 1.4)) (justify left)))
  (pin "DRAIN" passive (at 374.65 181.61 0) (effects (font
    (face "JetBrains Mono") (size 1.4 1.4)) (justify right)))
  (pin "AVG" output (at 374.65 186.69 0) (effects (font
    (face "JetBrains Mono") (size 1.4 1.4)) (justify right))))
 (sheet
  (at 342.9 196.85)
  (size 31.75 15.24)
  (exclude_from_sim no)
  (in_bom yes)
  (on_board yes)
  (dnp no)
  (stroke (width 0.1524) (type solid))
  (fill (color 0 0 0 0.0))
  (property "Sheetname" "Channel 4" (at 342.9 196.15 0) (effects (font
    (face "JetBrains Mono") (size 1.5 1.5)
    (bold yes)) (justify left bottom)))
  (property "Sheetfile" "sheets/channel.kicad_sch" (at 342.9 212.69 0) (effects (font
    (face "JetBrains Mono") (size 1.1199999999999999 1.1199999999999999)) (justify left top)))
  (pin "VSET" input (at 342.9 201.93 180) (effects (font
    (face "JetBrains Mono") (size 1.4 1.4)) (justify left)))
  (pin "KILL" input (at 342.9 207.01 180) (effects (font
    (face "JetBrains Mono") (size 1.4 1.4)) (justify left)))
  (pin "DRAIN" passive (at 374.65 201.93 0) (effects (font
    (face "JetBrains Mono") (size 1.4 1.4)) (justify right)))
  (pin "AVG" output (at 374.65 207.01 0) (effects (font
    (face "JetBrains Mono") (size 1.4 1.4)) (justify right))))
 (sheet_instances
  (path ""
   (page "1")))
 (embedded_fonts no))
